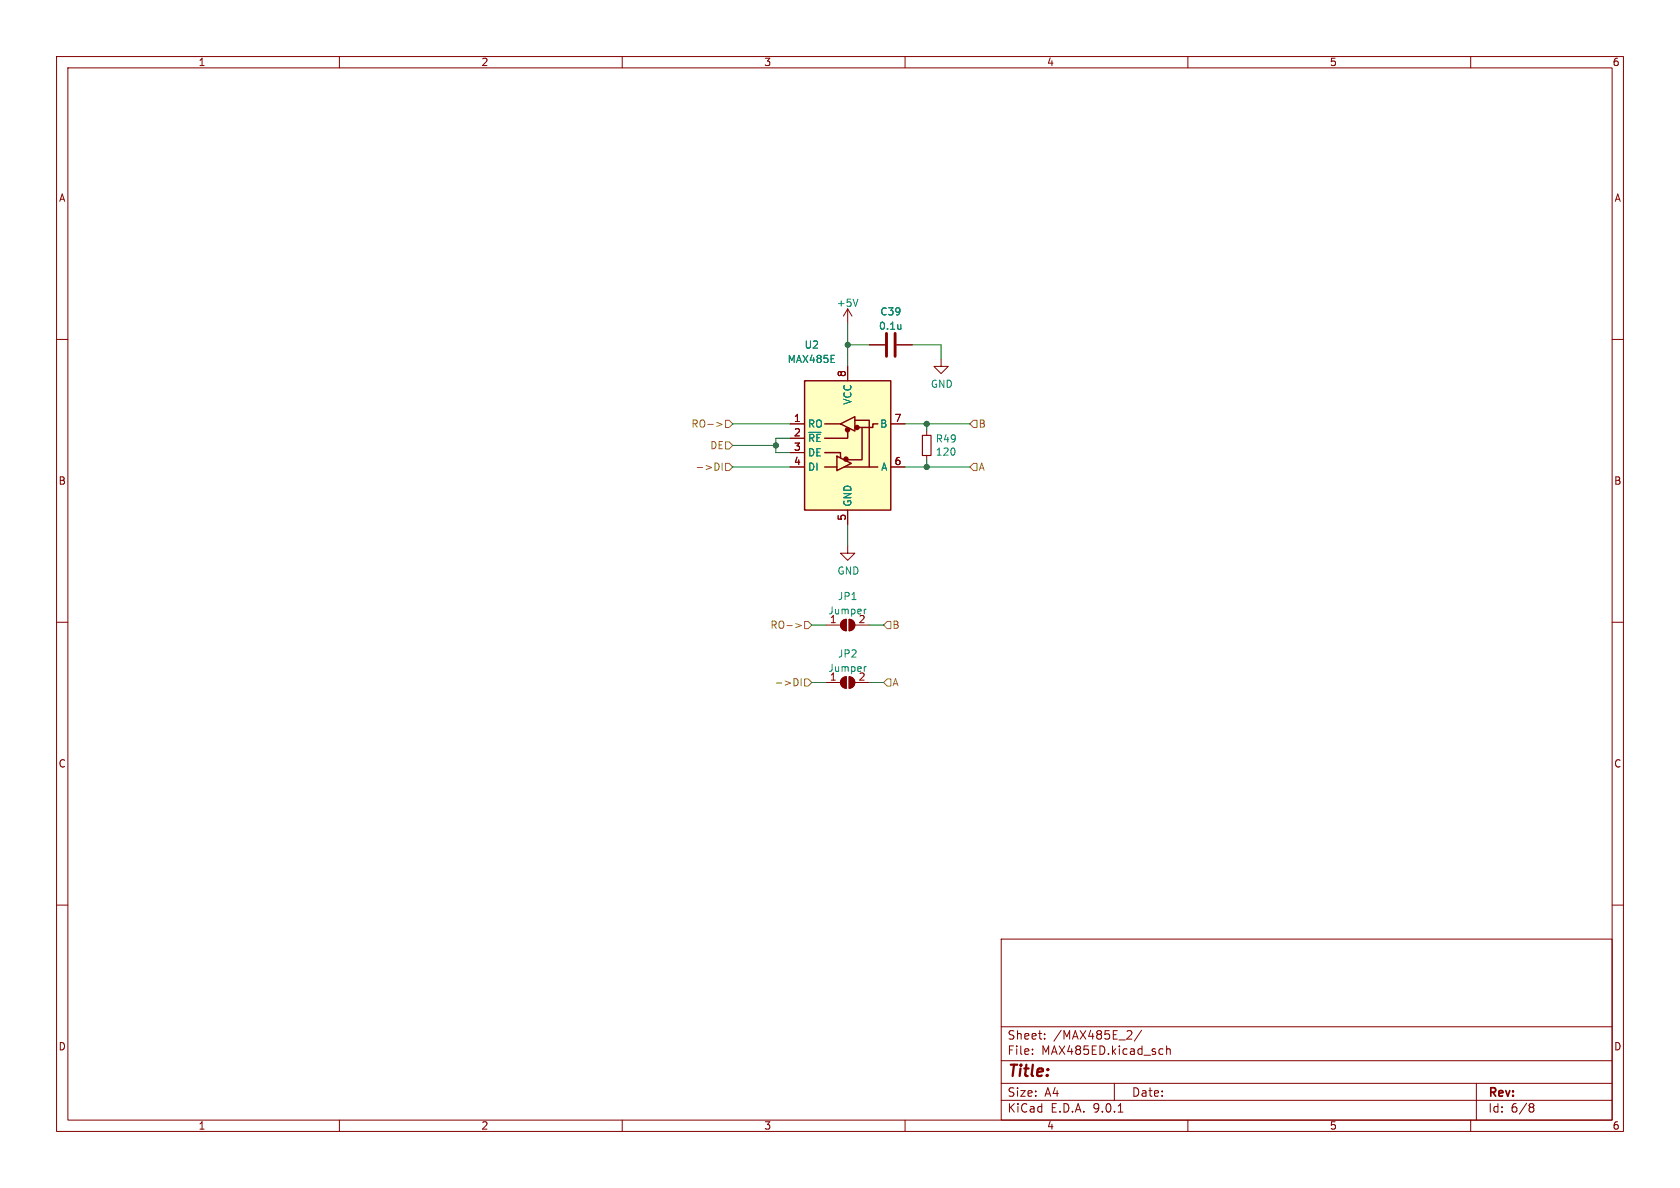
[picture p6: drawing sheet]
<svg xmlns="http://www.w3.org/2000/svg" width="297mm" height="210mm" viewBox="0 0 297 210" stroke-linecap="round" stroke-linejoin="round" font-family="sans-serif">
<g fill="none" stroke="#840000" stroke-width=".18">
<path d="M10 10h277v190h-277zM12 12h273v186h-273zM60 10v2M110 10v2M160 10v2M210 10v2M260 10v2M10 60h2M163.8 76.2v.8M285 60h2M149.9 96.5v1.3h1.2l-1.2 1.3-1.3-1.3h1.3M163.8 80.5v.8"/>
<path d="M10 110h2M146 110.5h2.6M148.9 109.8l.7-.3v2a1.02 1.02 0 0 1-.9-.6 1.02 1.02 0 0 1 .2-1.1zM150.1 109.5a1.02 1.02 0 0 1 1 1 1.02 1.02 0 0 1-1 1zM151.1 110.5h2.6M285 110h2M10 160h2M177 166h108v32h-108zM285 160h2M60 198v2M110 198v2M160 198v2"/>
<path d="M177 194.5h108M177 191.5h108M177 187.5h108M177 181.5h108M182.5 186.3v.1M182.5 185.5v.1M184.7 183.6v.1M184.7 182.8v.1M197 191.5v3M197.7 196.6h.8M199.8 182.2l.3 .3-.1 .3-.8 .9h.9M201.8 182.1l-1.3 2"/>
<path d="M205.5 185.4l.1 .1M205.6 186.3l-.1 .1M206.2 184.9v1.5M206.2 185.5l.3-.1 .3 .1 .1 .9M210 198v2M260 198v2M261 191.5v6.5M270.6 195.1l.4 .1 .2 .2-.3 .3M270.6 195.7h.3M270.9 195.7l.2 .2 .1 .4-.2 .2-.4 .1"/>
</g>
<g fill="#840000" stroke="#840000" stroke-width=".18">
<path d="M148.9 109.8l.7-.3v2a1.02 1.02 0 0 1-.9-.6 1.02 1.02 0 0 1 .2-1.1z"/>
<path d="M150.1 109.5a1.02 1.02 0 0 1 1 1 1.02 1.02 0 0 1-1 1z"/>
</g>
<path d="M153.2 107.7l-.3 .1" fill="none" stroke="#008484" stroke-width=".18"/>
<path d="M163.1 77h1.5v3.5h-1.5z" fill="none" stroke="#840000" stroke-width=".2"/>
<path d="M142.2 67.3h15.3v22.9h-15.3z" fill="#ffffc2"/>
<path d="M142.2 67.3h15.3v22.9h-15.3zM145.8 74.9h2.8M148.6 74.9l2.5-1.2v2.5zM149.9 76.2v1.3h-4.1M151.1 74.3h2.6v8.3M152.4 75.6v5.7h-2.5M155.2 74.9h-.9v.7h-2.5M145.8 80h2.8v.9M145.8 82.6h2.2M148 80.6l2.5 1.3-2.5 1.3zM149.2 82.6h6" fill="none" stroke="#840000" stroke-width=".25"/>
<g fill="#840000" stroke="#840000" stroke-width=".25">
<circle cx="149.6" cy="81.2" r=".36"/>
<circle cx="149.8" cy="76" r=".36"/>
<circle cx="151.5" cy="75.6" r=".36"/>
</g>
<g fill="none" stroke="#840000" stroke-width=".18">
<path d="M149.9 54.6v2.6M149.9 54.6l-.8 1.3M149.9 54.6l.7 1.3M139.7 74.9h2.5M139.7 77.5h2.5M149.9 64.8v2.5M151.1 74.3h.1M153.7 61h2.8M157.5 74.9h2.5M158.5 61h2.8M166.4 63.5v1.3h1.2l-1.2 1.2-1.3-1.2h1.3M139.7 80h2.5"/>
<path d="M139.7 82.6h2.5M149.9 90.2v2.5M157.5 82.6h2.5M148.9 119.9l.7-.3v2.1a1.02 1.02 0 0 1-.9-.7 1.02 1.02 0 0 1 .2-1.1zM150.1 119.6a1.02 1.02 0 0 1 1 1.1 1.02 1.02 0 0 1-1 1zM146 120.7h2.6M151.1 120.7h2.6"/>
</g>
<path d="M156.7 58.9v4.1M158.2 58.9v4.1" fill="none" stroke="#840000" stroke-width=".51"/>
<path d="M151.7 52.9l-.4 1.3M159.3 57.4v.8M159.3 58.1l-.1 .1M153.2 117.8l-.3 .2" fill="none" stroke="#008484" stroke-width=".18"/>
<g fill="#840000" stroke="#840000" stroke-width=".18">
<path d="M148.9 119.9l.7-.3v2.1a1.02 1.02 0 0 1-.9-.7 1.02 1.02 0 0 1 .2-1.1z"/>
<path d="M150.1 119.6a1.02 1.02 0 0 1 1 1.1 1.02 1.02 0 0 1-1 1z"/>
</g>
<g fill="none" stroke="#848400" stroke-width=".18">
<path d="M126.7 74.7l1 .3-1 .4M128.3 74.3h.6l.6 .6-.6 .7h-.6zM128.3 78.1h.6l.6 .6-.6 .7h-.6zM172.1 74.3h.6v1.3h-.6l-.7-.7zM126.4 81.9a.64 .64 0 0 1 .7 .6 .64 .64 0 0 1-.7 .6M127.7 81.9v1.2M128.3 81.9h.6l.6 .7-.6 .6h-.6zM172.1 81.9h.6v1.3h-.6l-.7-.6zM140.4 120a.64 .64 0 0 1 .7 .6 .64 .64 0 0 1-.7 .6M140.7 110.2l.9 .4-.9 .3M141.6 120v1.2M142.2 109.9h.7l.6 .6-.6 .6h-.7z"/>
<path d="M156.8 109.9h.7v1.2h-.7l-.6-.6zM142.2 120h.7l.6 .7-.6 .6h-.7zM156.8 120h.7v1.3h-.7l-.6-.6z"/>
</g>
<g fill="none" stroke="#008400" stroke-width=".18">
<path d="M149.9 57.2v7.6M129.5 74.9h10.2M129.5 78.7h7.7M139.7 77.5h-2.5v2.5h2.5M149.9 61h3.8M160 74.9h11.4M161.3 61h5.1v2.5M163.8 74.9v1.3M129.5 82.6h10.2M149.9 92.7v3.8M160 82.6h11.4M163.8 81.3v1.3"/>
<path d="M143.5 110.5h2.5M153.7 110.5h2.5M143.5 120.7h2.5M153.7 120.7h2.5"/>
</g>
<g fill="#008400" stroke="#008400" stroke-width=".18">
<circle cx="149.9" cy="61" r=".46"/>
<circle cx="137.2" cy="78.7" r=".46"/>
<circle cx="163.8" cy="82.6" r=".46"/>
<circle cx="163.8" cy="74.9" r=".46"/>
</g>
<text font-size="2.8" fill="#840000" x="178" y="190.9">Title:</text>
<g font-size="2.1" fill="#840000">
<text x="178" y="184">Sheet:</text>
<text x="186.2" y="184">/MAX485E_2/</text>
<text x="178" y="186.7">File:</text>
<text x="184.1" y="186.7">MAX485ED.kicad_sch</text>
<text x="178" y="196.9">KiCad</text>
<text x="178" y="194.1">Size:</text>
<text x="184.7" y="194.1">A4</text>
<text x="185.7" y="196.9">E.D.A.</text>
<text x="193.3" y="196.9">9.0.1</text>
<text x="200" y="194.1">Date:</text>
<text x="263" y="194.3">Rev:</text>
<text x="263" y="196.9">Id:</text>
<text x="267.1" y="196.9">6/8</text>
</g>
<g font-size="1.8" fill="#840000">
<text x="35" y="11.9">1</text>
<text x="85" y="11.9">2</text>
<text x="135" y="11.9">3</text>
<text x="185" y="11.9">4</text>
<text x="235" y="11.9">5</text>
<text x="285" y="11.9">6</text>
<text x="10.3" y="35.9">A</text>
<text x="285.3" y="35.9">A</text>
<text x="149.6" y="66.7" transform="rotate(-90 149.6 66.7)">8</text>
<text x="140.3" y="74.7">1</text>
<text x="140.3" y="77.2">2</text>
<text x="158" y="74.7">7</text>
<text x="140.3" y="79.8">3</text>
<text x="140.3" y="82.3">4</text>
<text x="158" y="82.3">6</text>
<text x="10.3" y="85.9">B</text>
<text x="285.3" y="85.9">B</text>
<text x="149.6" y="92.1" transform="rotate(-90 149.6 92.1)">5</text>
<text x="10.3" y="135.9">C</text>
<text x="285.3" y="135.9">C</text>
<text x="10.3" y="185.9">D</text>
<text x="285.3" y="185.9">D</text>
<text x="35" y="199.9">1</text>
<text x="85" y="199.9">2</text>
<text x="135" y="199.9">3</text>
<text x="185" y="199.9">4</text>
<text x="235" y="199.9">5</text>
<text x="285" y="199.9">6</text>
</g>
<g font-size="1.8" fill="#008484">
<text x="147.8" y="54.4">+5V</text>
<text x="155.3" y="58.5">0.1u</text>
<text x="155.5" y="56">C39</text>
<text x="139.1" y="64.4">MAX485E</text>
<text x="142.1" y="61.8">U2</text>
<text x="150.7" y="71.6" transform="rotate(-90 150.7 71.6)">VCC</text>
<text x="164.5" y="68.8">GND</text>
<text x="142.7" y="75.8">RO</text>
<text x="155.5" y="75.8">B</text>
<text x="142.7" y="78.3">~{RE}</text>
<text x="142.7" y="80.9">DE</text>
<text x="142.7" y="83.4">DI</text>
<text x="155.7" y="83.4">A</text>
<text x="165.3" y="80.7">120</text>
<text x="165.3" y="78.4">R49</text>
<text x="150.7" y="89.7" transform="rotate(-90 150.7 89.7)">GND</text>
<text x="148" y="101.8">GND</text>
<text x="148" y="106.3">JP1</text>
<text x="146.3" y="108.8">Jumper</text>
<text x="146.6" y="110.2">1</text>
<text x="151.7" y="110.2">2</text>
<text x="146.3" y="119">Jumper</text>
<text x="148" y="116.4">JP2</text>
<text x="146.6" y="120.4">1</text>
<text x="151.7" y="120.4">2</text>
</g>
<g font-size="1.8" fill="#848400">
<text x="122.1" y="75.8">RO-&gt;</text>
<text x="172.9" y="75.8">B</text>
<text x="122.9" y="83.4">-&gt;DI</text>
<text x="125.5" y="79.6">DE</text>
<text x="172.9" y="83.4">A</text>
<text x="136.1" y="111.4">RO-&gt;</text>
<text x="157.7" y="111.4">B</text>
<text x="136.8" y="121.5">-&gt;DI</text>
<text x="157.7" y="121.5">A</text>
</g>
</svg>
